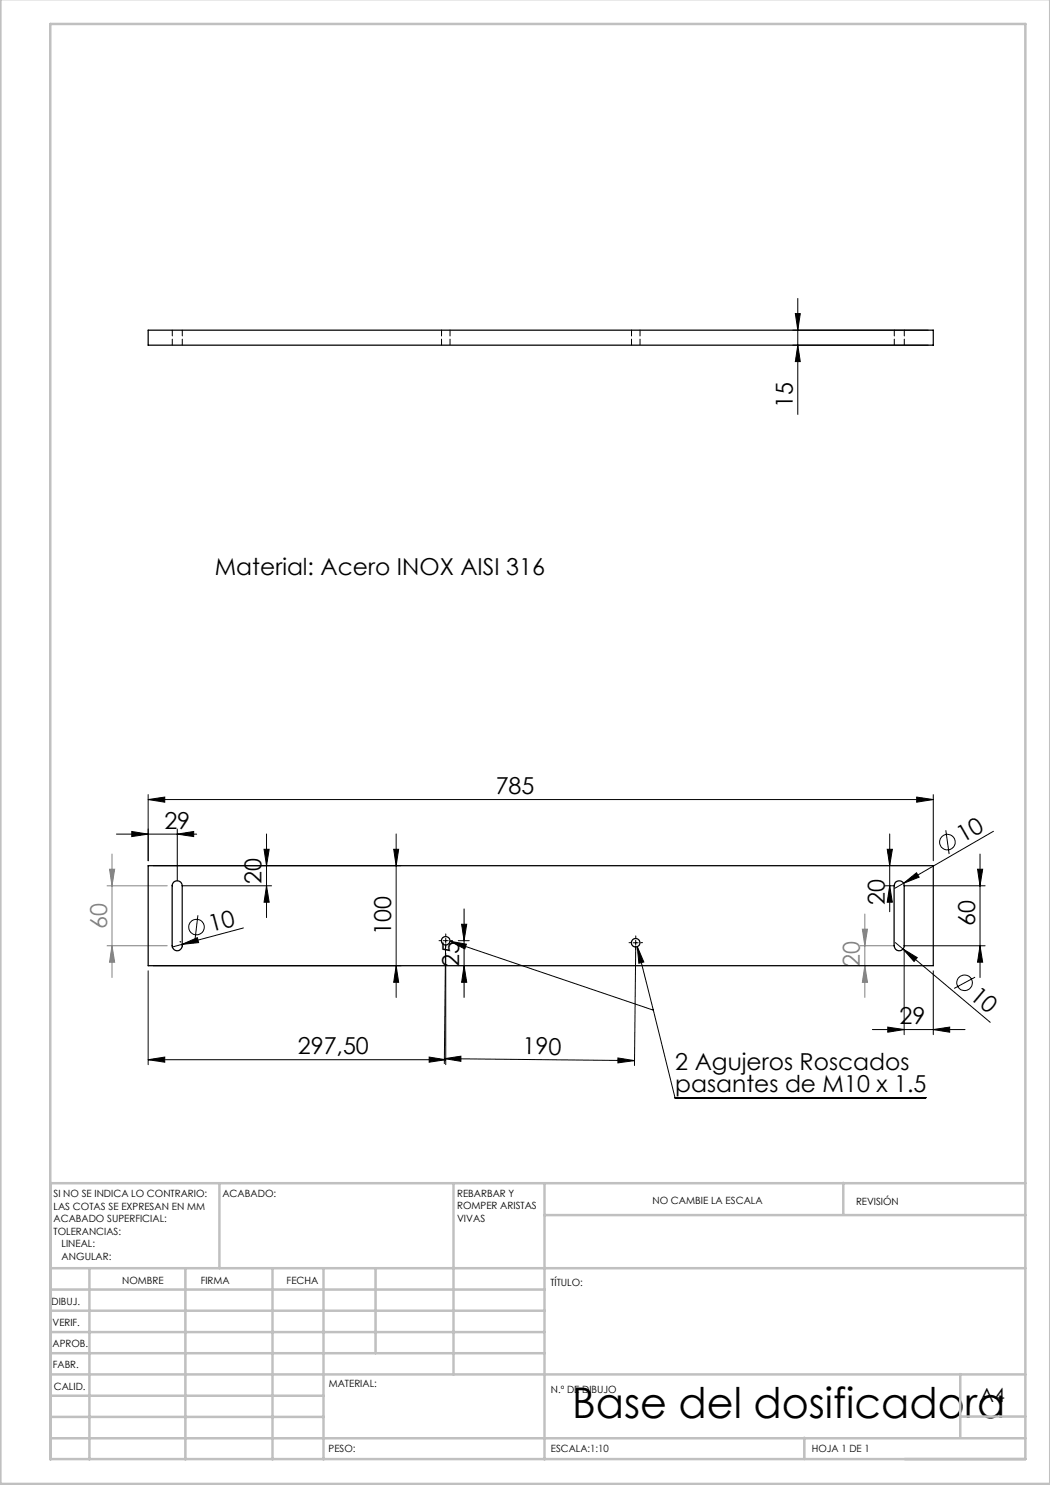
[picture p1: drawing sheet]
<svg xmlns="http://www.w3.org/2000/svg" width="210mm" height="297mm" viewBox="0 0 210 297" stroke-linecap="round" stroke-linejoin="round" font-family="sans-serif">
<g fill="none" stroke="#000" stroke-width=".2">
<path d="M159.6 59.7v23.2M158.6 69h27M158.6 66h27M159.1 62.7h1l-.5 3.3zM159.6 69l.5 3.3h-1zM29.6 159.9l3.3-.5v1zM29.6 158.9v13.3M29.6 159.9h157.1M183.3 159.4l3.4 .5-3.4 .5zM186.7 158.9v13.3M23.3 166.8h16M26.4 166.3l3.2 .5-3.2 .5z"/>
<path d="M30.6 173.1h49.6M35.5 166.8l3.2-.5v1zM35.5 165.8v10.3M36.4 177.2h17.9M52.8 169.9h1l-.5 3.2zM53.3 166.8v16.7M53.3 177.2l.5 3.2h-1zM78.7 169.9h1l-.5 3.2zM79.2 166.8v32.7M177 177.2h1.8M177.4 169.9h1.1l-.6 3.2zM177.9 177.2l.6 3.2h-1.1z"/>
<path d="M177.9 166.8v15.5M180.7 176.7l2.6-2.1 .5 .8zM180.7 176.7l-1.7 1M180.8 177.2h16.2M189.2 166l.6 4.8M195.5 173.8h1l-.5 3.4zM196 170.8v24.7M198.7 166.3l-18 10.4M29.6 194.2v18.7M30.6 193.1h49.6M35.9 188.3l.3 .2M36.4 188.9l-1.9 .5"/>
<path d="M36.4 188.9l3.1-1.4 .2 1zM39.6 183.1l-.6 4.7M48.7 185.6l-12.3 3.3M79.2 193.1l.5 3.4h-1zM88.7 188.1h.9M89.1 189.2l-.2 23.5M89.1 187.6v1.1M89.1 190.6v22.3M90 188.2l3.3 .6-.3 1zM90 188.2l40.7 13.8M91.7 188.1h2.1M92.3 184.9h1l-.5 3.2z"/>
<path d="M92.8 193.1l.5 3.4h-1zM92.8 181.8v17.7M126.6 188.6h1M127.1 189.5l-.2 23.6M127.1 188.1v1M127.5 189.3l1.3 3.1-1 .2zM127.5 189.3l3.2 12.7M179.1 188.5l1.5 1.3M180.6 189.8l2.8 1.7-.6 .8zM180.6 189.8l17.4 14.7M180.8 189.2h16.2M180.8 190.1v16.8"/>
<path d="M186.7 194.2v12.7M195 195.4l-4.2 2.3M196 189.2l.5 3.2h-1zM29.6 211.9l3.3-.5v1zM29.6 211.9h59.5M85.8 211.4l3.3 .5-3.3 .5zM88.9 211.7l38 .4M88.9 211.7l3.3-.5v1.1zM123.6 211.6l3.3 .5-3.3 .5zM130.7 202l4.3 17.6h50.2M174.5 205.9h18.5M177.6 205.4l3.2 .5-3.2 .5z"/>
<path d="M186.7 205.9l3.2-.5v1z"/>
<circle cx="189.5" cy="168.4" r="1.55"/>
<circle cx="39.3" cy="185.4" r="1.56"/>
<circle cx="192.9" cy="196.6" r="1.55"/>
</g>
<path d="M21.4 177.2h12M21.9 173.8h1l-.5 3.4zM22.4 170.8v24.7M21.4 189.2h12M22.4 189.2l.5 3.2h-1zM172 189.2h6.8M172.5 185.8h1l-.5 3.4zM173 193.1l.5 3.4h-1zM173 182.8v16.7" fill="none" stroke="#808080" stroke-width=".2"/>
<path d="M88.2 188.1h-.4M89.2 187.1v-.3M89.2 189.1v.4M90.2 188.1h.3M126.2 188.5h-.4M127.2 187.5v-.3M127.2 189.5v.4M128.2 188.5h.3" fill="none" stroke="#000" stroke-width=".2" stroke-dasharray="15.2 1.3 1.3 1.3"/>
<g fill="none" stroke="#c0c0c0" stroke-width=".5">
<path d="M.1 -.1v296.9h209.9v-296.9M10.1 4.8h195v287h-195zM43.9 236.6v17M90.7 236.6v38.3M108.9 236.6v55.3M168.7 236.6v6.3M205.1 236.6h-195v55.3M10.1 253.6h195M10.1 257.9h98.8M17.9 253.6v38.3M37.1 253.6v38.3M54.5 253.6v38.3"/>
<path d="M64.7 253.6v38.3M75.1 253.6v17M108.9 243h96.2M10.1 270.6h98.8M10.1 266.4h98.8M10.1 262.1h98.8M10.1 279.1h54.6M10.1 274.9h195M192.1 274.8v12.7M10.1 287.7h195M10.1 283.4h54.6M160.9 287.5v4.3"/>
<path d="M192.1 283.3h13"/>
</g>
<g fill="#000">
<path d="M180.7 176.7l2.6-2.1 .5 .8zM36.4 188.9l3.1-1.4 .2 1zM180.6 189.8l2.8 1.7-.6 .8z"/>
<path d="M29.6 159.9l3.3-.5v1zM183.3 159.4l3.4 .5-3.4 .5zM177.6 205.4l3.2 .5-3.2 .5zM186.7 205.9l3.2-.5v1z"/>
<path d="M53.3 177.2l.5 3.2h-1zM52.8 169.9h1l-.5 3.2zM196 189.2l.5 3.2h-1zM195.5 173.8h1l-.5 3.4zM177.9 177.2l.6 3.2h-1.1zM177.4 169.9h1.1l-.6 3.2zM159.6 69l.5 3.3h-1zM159.1 62.7h1l-.5 3.3z"/>
<path d="M78.7 169.9h1l-.5 3.2zM79.2 193.1l.5 3.4h-1zM92.3 184.9h1l-.5 3.2zM92.8 193.1l.5 3.4h-1z"/>
<path d="M90 188.2l3.3 .6-.3 1zM127.5 189.3l1.3 3.1-1 .2z"/>
<path d="M85.8 211.4l3.3 .5-3.3 .5zM29.6 211.9l3.3-.5v1zM35.5 166.8l3.2-.5v1zM26.4 166.3l3.2 .5-3.2 .5z"/>
<path d="M123.6 211.6l3.3 .5-3.3 .5zM88.9 211.7l3.3-.5v1.1z"/>
</g>
<path d="M172.5 185.8h1l-.5 3.4zM173 193.1l.5 3.4h-1zM21.9 173.8h1l-.5 3.4zM22.4 189.2l.5 3.2h-1z" fill="#808080"/>
<g fill="none" stroke="#000" stroke-width=".25">
<path d="M29.6 66h157.1v3h-157.1zM29.6 173.1h157.1v20h-157.1zM34.8 176.4a1.01 1.01 0 0 1 1.1-.1 1.01 1.01 0 0 1 .5 .9v12a1.01 1.01 0 0 1-1 1 1.01 1.01 0 0 1-1-1v-12zM179.2 176.4a1 1 0 0 1 1.1-.2 1 1 0 0 1 .5 1v12a1.01 1.01 0 0 1-1 1 1.01 1.01 0 0 1-1-1v-12z"/>
<circle cx="89.1" cy="188.2" r=".86"/>
<circle cx="127.1" cy="188.6" r=".85"/>
</g>
<path d="M34.5 66v3M36.5 66v3M88.3 66v3M90 69v-3M126.3 66v3M128 69v-3M178.9 66v3M180.9 66v3" fill="none" stroke="#000" stroke-width=".2" stroke-dasharray="1.3 .6" stroke-dashoffset=".1"/>
<text font-size="8.5" x="114.4" y="283.5">Base del dosificadora</text>
<g font-size="4.7">
<text x="158.6" y="81.6" transform="rotate(-90 158.6 81.6)">15</text>
<text x="43" y="115.1">Material: Acero INOX AISI 316</text>
<text x="99.1" y="158.9">785</text>
<text x="32.9" y="165.8">29</text>
<text x="192.6" y="168.6" transform="rotate(-30 192.6 168.6)">10</text>
<text x="52.3" y="176.9" transform="rotate(-90 52.3 176.9)">20</text>
<text x="177" y="181" transform="rotate(-90 177 181)">20</text>
<text x="195" y="185.3" transform="rotate(-90 195 185.3)">60</text>
<text x="42.2" y="186.4" transform="rotate(-15 42.2 186.4)">10</text>
<text x="78.2" y="187" transform="rotate(-90 78.2 187)">100</text>
<text x="91.8" y="193.4" transform="rotate(-90 91.8 193.4)">25</text>
<text x="193.8" y="199.5" transform="rotate(40 193.8 199.5)">10</text>
<text x="179.9" y="204.9">29</text>
<text x="59.6" y="210.9">297,50</text>
<text x="104.5" y="210.9" transform="rotate(1 104.5 210.9)">190</text>
<text x="135.1" y="214">2 Agujeros Roscados</text>
<text x="135.1" y="218.5">pasantes de M10 x 1.5</text>
</g>
<g font-size="4.7" fill="#808080">
<text x="21.4" y="185.7" transform="rotate(-90 21.4 185.7)">60</text>
<text x="172" y="193.4" transform="rotate(-90 172 193.4)">20</text>
</g>
<text font-size="3.9" x="196" y="280.4">A4</text>
<g font-size="2">
<text x="10.7" y="239.5">SI NO SE INDICA LO CONTRARIO:</text>
<text x="44.5" y="239.5">ACABADO:</text>
<text x="91.4" y="239.4">REBARBAR Y</text>
<text x="10.7" y="242">LAS COTAS SE EXPRESAN EN MM</text>
<text x="10.7" y="244.5">ACABADO SUPERFICIAL:</text>
<text x="91.4" y="241.9">ROMPER ARISTAS</text>
<text x="91.4" y="244.4">VIVAS</text>
<text x="130.5" y="240.8">NO CAMBIE LA ESCALA</text>
<text x="171.2" y="241">REVISIÓN</text>
<text x="10.7" y="247">TOLERANCIAS:</text>
<text x="12.3" y="249.5">LINEAL:</text>
<text x="12.3" y="252">ANGULAR:</text>
<text x="24.4" y="256.9">NOMBRE</text>
<text x="40.1" y="256.8">FIRMA</text>
<text x="57.3" y="256.8">FECHA</text>
<text x="110.1" y="257.1">TÍTULO:</text>
<text x="10.3" y="260.9">DIBUJ.</text>
<text x="10.5" y="269.3">APROB.</text>
<text x="10.5" y="265.2">VERIF.</text>
<text x="10.6" y="273.6">FABR.</text>
<text x="10.8" y="278">CALID.</text>
<text x="65.8" y="277.4">MATERIAL:</text>
<text x="110.2" y="278.5">N.º DE DIBUJO</text>
<text x="65.7" y="290.4">PESO:</text>
<text x="110.2" y="290.5">ESCALA:1:10</text>
<text x="162.4" y="290.4">HOJA 1 DE 1</text>
</g>
</svg>
